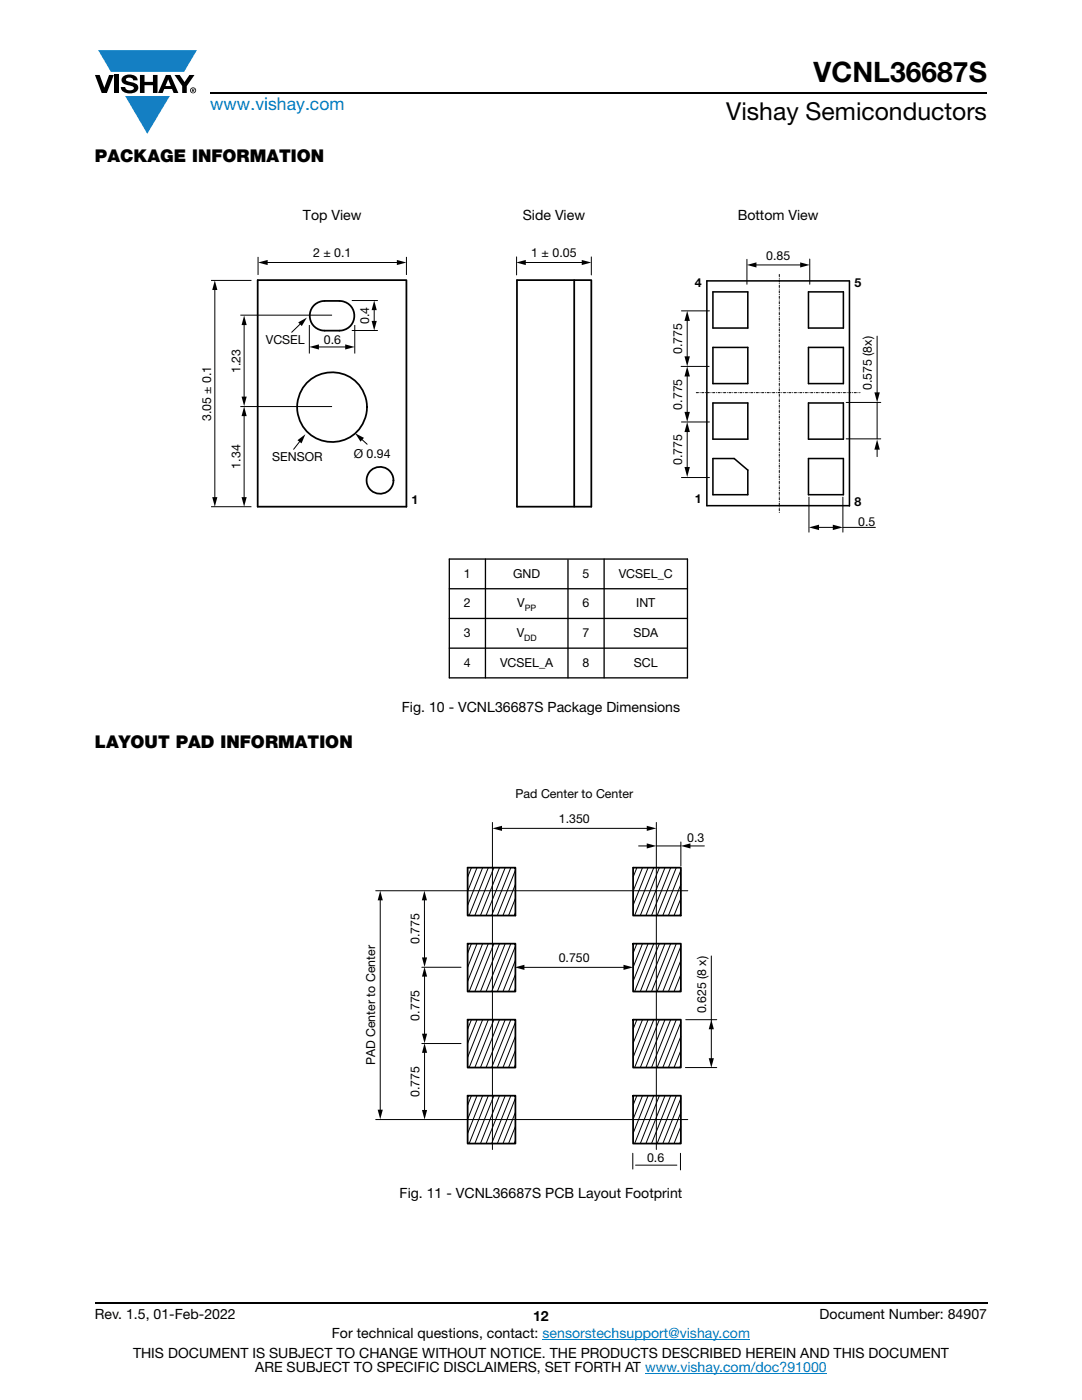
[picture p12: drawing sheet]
<svg xmlns="http://www.w3.org/2000/svg" width="216mm" height="279mm" viewBox="0 0 216 279" stroke-linecap="round" stroke-linejoin="round" font-family="sans-serif">
<g fill="#147fc3">
<path d="M19.6 10h19.7l-2.6 4.3h-1.1h-13.5z"/>
<path d="M25 19.2h8.9l-4.5 7.5z"/>
</g>
<g fill="#000">
<path d="M18.9 15h1l.9 2.5 1-2.5h.9l-1.4 3.6h-1zM22.9 15h.9v3.6h-.9zM24.6 15.3a2.1 2.1 0 0 1 2.8 .3l.1 .4h-.9a.79 .79 0 0 0-.7-.5 .79 .79 0 0 0-.8 .4l.3 .3 1 .2a1.08 1.08 0 0 1 1.2 1 1.08 1.08 0 0 1-1.1 1.2 1.73 1.73 0 0 1-2.4-1.2h.9a.96 .96 0 0 0 .8 .6 .96 .96 0 0 0 .9-.4 1.31 1.31 0 0 0-1.2-.6 1.03 1.03 0 0 1-1.1-.6 1.03 1.03 0 0 1 .2-1.1zM27.9 15h.9v1.3h1.7v-1.3h.9v3.6h-.9v-1.6h-1.7v1.6h-.9zM34.8 15h1.1l.9 1.4 1-1.4h1l-1.5 2.2v1.4h-.9v-1.4zM42.9 56l.5 1.9h-1zM51.5 52.4l1.9-.5v1zM79.2 51.9l1.9 .5-1.9 .5zM103 52.4l1.9-.5v1zM116.1 51.9l1.9 .5-1.9 .5zM149 52.9l1.9-.5v1zM159.7 52.4l1.9 .5-1.9 .5z"/>
<path d="M48.2 79.2h1l-.5 1.9zM48.7 63l.5 1.9h-1zM59.5 64.3l1.7-.9-1 1.7zM61.7 69.2l1.9-.5v1.1zM68.9 68.7l1.9 .5-1.9 .6zM74.7 60l.5 1.9h-1zM74.2 64h1l-.5 2zM137.1 62l.6 2h-1.1zM136.6 71.1h1.1l-.6 2zM137.1 73.1l.6 2h-1.1zM174.5 78.3h1.1l-.6 2zM42.4 99.2h1l-.5 1.9z"/>
<path d="M48.7 81.1l.5 1.9h-1zM48.2 99.2h1l-.5 1.9zM59.4 87.9l1.5-1.2-.7 1.8zM70.9 86.5l1.7 .9-.7 .7zM136.6 82.2h1.1l-.6 2zM137.1 84.2l.6 2h-1.1zM136.6 93.2h1.1l-.6 2zM175 87.7l.6 2h-1.1zM161.4 105.3l2-.6v1.1zM166.2 104.7l2 .6-2 .5zM75.9 177.8l.5 1.9h-1zM84.7 177.8l.5 1.9h-1z"/>
<path d="M98.3 165.3l1.9-.5v1zM129.1 164.8l1.9 .5-1.9 .5zM129.1 168.3l1.9 .5-1.9 .5zM135.9 168.8l1.9-.5v1zM84.2 191.1h1l-.5 1.9zM84.7 193l.5 1.9h-1zM102.7 193.1l1.9-.6v1.1zM124.4 192.5l1.9 .6-1.9 .5zM84.2 206.3h1l-.5 1.9zM84.7 208.2l.5 1.9h-1zM141.9 203.5l.5 1.9h-1zM141.4 211.2h1l-.5 1.9z"/>
<path d="M75.4 221.5h1l-.5 1.9zM84.2 221.5h1l-.5 1.9z"/>
<path d="M33.6 15.9l.5 1.3h-1.1zM33.1 15l-1.6 3.6h1l.3-.8h1.5l.3 .8h1l-1.6-3.6z"/>
<path d="M38.4 17.8h.2v.2h-.2zM38.3 17.7v.7h.1v-.3l.4 .3-.2-.3 .2-.2-.1-.2z"/>
<path d="M38.1 18a.46 .46 0 0 1 .9 0 .46 .46 0 0 1-.9 0zM37.9 18a.6 .6 0 0 0 1.2 0 .6 .6 0 0 0-1.2 0z"/>
</g>
<path d="M42 18.6h155M18.9 260h178.1" fill="none" stroke="#000" stroke-width=".36"/>
<path d="M108.2 267.3h41.5M128.7 274h36.3" fill="none" stroke="#007ec4" stroke-width=".2"/>
<path d="M89.7 111.6h47.5v23.7h-47.5zM89.7 117.5h47.5M96.9 111.6v23.7M113.3 111.7v23.6M120.5 111.6v23.7M89.7 123.4h47.5M89.7 129.4h47.5" fill="none" stroke="#000" stroke-width=".26"/>
<path d="M142.3 58.3h6.9v7.2h-6.9zM161.3 58.3h7v7.2h-7zM169.5 56.1h-28.5v44.8h28.5M169.5 56.1v44.9M142.3 69.3h6.9v7.3h-6.9zM161.3 69.3h7v7.3h-7zM142.3 80.4h6.9v7.2h-6.9zM149.2 93.8v4.9h-6.9v-7.2h4.2l2.7 2.3M161.3 80.4h7v7.2h-7zM161.3 91.5h7v7.2h-7z" fill="none" stroke="#000" stroke-width=".31"/>
<g fill="none" stroke="#000" stroke-width=".2">
<path d="M42.1 56h8.1M42.9 57.5v42.1M51.5 51.3v3.6M53.1 52.4h26.4M70.2 60h5.2M81.1 51.3v3.6M103.1 51.3v3.6M104.6 52.4h11.8M118 51.3v3.6M149 51.8v4.9M150.6 52.9h9.4M161.6 51.7v5"/>
<path d="M48 62.9h18.3M48.7 64.5v15M60.1 64.5l-1.9 1.9M61.7 64.9v5.7M63.3 69.2h5.9M70.2 66h5.2M70.8 64.9v5.7M74.7 61.5v2.9M135.9 73.1h5.6M136 62h5.6M137.1 63.7v7.8M137.1 74.8v7.8"/>
<path d="M175 67.1v11.6M48 81.1h18.3M48.7 82.7v16.9M60 87.9l-1.4 1.8M72 87.5l1.3 1.2M136 84.2h5.6M136 95.3h5.6M137.1 85.9v7.7M161.4 99.2v7M168.2 99.2v7M168.8 80.3h6.9M168.8 87.6h6.9"/>
<path d="M175 89.4v1.7M175 80.3v7.3M42.1 101.1h8.1M163.1 105.3h3.4M168.2 105.3h6.5M75 177.8h62.2M75.9 179.3v42.5M84.7 179.3v12.1M94.1 173.2l-.8 1.9M95.2 173.2l-1.9 4.7M96.3 173.2l-3 7.5M97.4 173.2l-3.8 9.5"/>
<path d="M98.3 164.1v65.3M98.6 173.2l-3.9 9.5M99.7 173.2l-3.8 9.5M99.8 165.3h29.6M100.8 173.2l-3.8 9.5M101.9 173.2l-3.8 9.5M102.8 173.7l-3.6 9M102.8 179.3l-1.3 3.4M102.8 176.5l-2.4 6.2M127.1 173.2l-.8 1.9M127.4 168.8h2M128.2 173.2l-1.9 4.7"/>
<path d="M129.3 173.2l-3 7.5M130.5 173.2l-3.9 9.5M131 168.8h4.9M131 164.1v65.3M131.6 173.2l-3.8 9.5M132.7 173.2l-3.8 9.5M133.8 173.2l-3.8 9.5M134.9 173.2l-3.8 9.5M135.9 168v4.8M135.9 179.3l-1.4 3.4M135.9 176.5l-2.5 6.2M135.9 173.7l-3.6 9"/>
<path d="M137.4 168.8h3.1M84.2 193h7.8M84.7 194.6v12M94.1 188.3l-.8 1.9M95.2 188.3l-1.9 4.7M96.3 188.3l-3 7.5M97.4 188.3l-3.8 9.6M98.6 188.3l-3.9 9.6M99.7 188.3l-3.8 9.6M100.8 188.3l-3.8 9.6M101.9 188.3l-3.8 9.6M102.8 188.9l-3.6 9"/>
<path d="M102.8 194.5l-1.3 3.4M102.8 191.7l-2.4 6.2M102.8 182.1l-.2 .6M102.8 197.3l-.2 .6M104.3 193.1h20.5M127.1 188.3l-.8 1.9M128.2 188.3l-1.9 4.7M129.3 188.3l-3 7.5M130.5 188.3l-3.9 9.6M131.6 188.3l-3.8 9.6M132.7 188.3l-3.8 9.6M133.8 188.3l-3.8 9.6"/>
<path d="M134.9 188.3l-3.8 9.6M135.9 194.5l-1.4 3.4M135.9 191.7l-2.5 6.2M135.9 182.1l-.3 .6M135.9 197.3l-.3 .6M135.9 188.9l-3.6 9M141.9 190.8v13M84.2 208.3h7.8M84.7 209.8v12.1M94.1 203.5l-.8 1.9M94.1 218.7l-.8 1.9M95.2 203.5l-1.9 4.7"/>
<path d="M95.2 218.7l-1.9 4.7M96.3 203.5l-3 7.5M96.3 218.7l-3 7.5M97.4 203.5l-3.8 9.6M97.4 218.7l-3.8 9.5M98.6 203.5l-3.9 9.6M98.6 218.7l-3.9 9.5M99.7 203.5l-3.8 9.6M99.7 218.7l-3.8 9.5M100.8 203.5l-3.8 9.6M100.8 218.7l-3.8 9.5M101.9 203.5l-3.8 9.6"/>
<path d="M101.9 218.7l-3.8 9.5M102.8 204l-3.6 9.1M102.8 219.2l-3.6 9M102.8 209.6l-1.3 3.5M102.8 206.8l-2.4 6.3M102.8 212.5l-.2 .6M127.1 203.5l-.8 1.9M127.1 218.7l-.8 1.9M128.2 203.5l-1.9 4.7M128.2 218.7l-1.9 4.7M129.3 203.5l-3 7.5M129.3 218.7l-3 7.5"/>
<path d="M130.5 203.5l-3.9 9.6M130.5 218.7l-3.9 9.5M131.6 203.5l-3.8 9.6M131.6 218.7l-3.8 9.5M132.7 203.5l-3.8 9.6M132.7 218.7l-3.8 9.5M133.8 203.5l-3.8 9.6M133.8 218.7l-3.8 9.5M134.9 203.5l-3.8 9.6M134.9 218.7l-3.8 9.5M135.9 209.6l-1.4 3.5M135.9 206.8l-2.5 6.3"/>
<path d="M135.9 212.5l-.3 .6M135.9 204l-3.6 9.1M135.9 219.2l-3.6 9M136.8 213.1h6.2M136.8 203.5h6.2M141.9 205.1v6.4M75 223.4h62.2M102.8 224.8l-1.3 3.4M102.8 222l-2.4 6.2M102.8 227.6l-.2 .6M126.3 230.2v3.1M126.8 232.5h8.3"/>
<path d="M135.8 230.2v3.3M135.9 224.8l-1.4 3.4M135.9 222l-2.5 6.2M135.9 227.6l-.3 .6"/>
</g>
<path d="M155.5 54.8v47.5M138.9 78.4h32.7" fill="none" stroke="#000" stroke-width=".2" stroke-dasharray=".4 .3 0 .3"/>
<g fill="none" stroke="#000" stroke-width=".35">
<path d="M51.4 55.9h29.7v45.2h-29.7zM103.2 55.9h14.8v45.2h-14.8zM114.6 55.9v45.2M62.8 60.8l.7-.4 .8-.3h3.4a2.97 2.97 0 0 1 3 2.9 2.97 2.97 0 0 1-3 3h-2.9a2.97 2.97 0 0 1-2.8-1.9 2.97 2.97 0 0 1 .8-3.3zM93.3 173.2h9.5v9.5h-9.5zM126.3 173.2h9.6v9.5h-9.6zM93.3 188.3h9.5v9.6h-9.5zM126.3 188.3h9.6v9.6h-9.6zM93.3 203.5h9.5v9.6h-9.5zM93.3 218.7h9.5v9.5h-9.5zM126.3 203.5h9.6v9.6h-9.6zM126.3 218.7h9.6v9.5h-9.6z"/>
<circle cx="66.3" cy="81.3" r="7"/>
<circle cx="75.8" cy="95.9" r="2.69"/>
</g>
<text font-size="5.6" x="162.3" y="16.4">VCNL36687S</text>
<text font-size="4.9" x="144.9" y="24">Vishay Semiconductors</text>
<text font-size="3.5" fill="#007ec4" x="42" y="21.9">www.vishay.com</text>
<g font-size="3.5">
<text x="18.9" y="32.3">PACKAGE INFORMATION</text>
<text x="18.9" y="149.3">LAYOUT PAD INFORMATION</text>
</g>
<g font-size="2.8">
<text x="60.4" y="43.9">Top View</text>
<text x="104.3" y="43.9">Side View</text>
<text x="147.2" y="43.9">Bottom View</text>
<text x="80.2" y="142.1">Fig. 10 - VCNL36687S Package Dimensions</text>
<text x="79.7" y="239.1">Fig. 11 - VCNL36687S PCB Layout Footprint</text>
<text x="18.9" y="263.3">Rev. 1.5, 01-Feb-2022</text>
<text x="106.4" y="263.6">12</text>
<text x="163.6" y="263.3">Document Number: 84907</text>
<text x="66.2" y="267.1">For technical questions, contact: sensorstechsupport@vishay.com</text>
<text x="26.5" y="271">THIS DOCUMENT IS SUBJECT TO CHANGE WITHOUT NOTICE. THE PRODUCTS DESCRIBED HEREIN AND THIS DOCUMENT</text>
<text x="50.9" y="273.8">ARE SUBJECT TO SPECIFIC DISCLAIMERS, SET FORTH AT www.vishay.com/doc?91000</text>
</g>
<g font-size="2.5">
<text x="62.5" y="51.4">2 ± 0.1</text>
<text x="106" y="51.4">1 ± 0.05</text>
<text x="152.9" y="51.8">0.85</text>
<text x="138.7" y="57.4">4</text>
<text x="170.5" y="57.4">5</text>
<text x="73.6" y="64.7" transform="rotate(-90 73.6 64.7)">0.4</text>
<text x="53" y="68.7">VCSEL</text>
<text x="64.6" y="68.7">0.6</text>
<text x="136.1" y="70.7" transform="rotate(-90 136.1 70.7)">0.775</text>
<text x="48" y="74.4" transform="rotate(-90 48 74.4)">1.23</text>
<text x="174" y="77.9" transform="rotate(-90 174 77.9)">0.575 (8x)</text>
<text x="136.1" y="81.8" transform="rotate(-90 136.1 81.8)">0.775</text>
<text x="42.1" y="84.1" transform="rotate(-90 42.1 84.1)">3.05 ± 0.1</text>
<text x="48" y="93.5" transform="rotate(-90 48 93.5)">1.34</text>
<text x="54.3" y="91.9">SENSOR</text>
<text x="70.6" y="91.4">Ø 0.94</text>
<text x="136.1" y="92.8" transform="rotate(-90 136.1 92.8)">0.775</text>
<text x="82.1" y="100.6">1</text>
<text x="138.7" y="100.4">1</text>
<text x="170.5" y="101.1">8</text>
<text x="171.2" y="104.9">0.5</text>
<text x="92.6" y="115.3">1</text>
<text x="102.4" y="115.3">GND</text>
<text x="116.3" y="115.3">5</text>
<text x="123.5" y="115.3">VCSEL_C</text>
<text x="92.6" y="121.2">2</text>
<text x="103.2" y="121.2">V</text>
<text x="116.3" y="121.2">6</text>
<text x="126.9" y="121.2">INT</text>
<text x="92.6" y="127.2">3</text>
<text x="103.1" y="127.1">V</text>
<text x="116.3" y="127.2">7</text>
<text x="126.4" y="127.2">SDA</text>
<text x="92.6" y="133.1">4</text>
<text x="99.8" y="133.1">VCSEL_A</text>
<text x="116.3" y="133.1">8</text>
<text x="126.5" y="133.1">SCL</text>
<text x="102.9" y="159.3">Pad Center to Center</text>
<text x="111.5" y="164.3">1.350</text>
<text x="137.1" y="168">0.3</text>
<text x="83.7" y="188.5" transform="rotate(-90 83.7 188.5)">0.775</text>
<text x="111.5" y="192">0.750</text>
<text x="83.7" y="203.7" transform="rotate(-90 83.7 203.7)">0.775</text>
<text x="140.9" y="202.3" transform="rotate(-90 140.9 202.3)">0.625 (8 x)</text>
<text x="74.8" y="212.6" transform="rotate(-90 74.8 212.6)">PAD Center to Center</text>
<text x="83.7" y="218.9" transform="rotate(-90 83.7 218.9)">0.775</text>
<text x="129.1" y="232">0.6</text>
</g>
<g font-size="1.8">
<text x="104.7" y="121.9">PP</text>
<text x="104.6" y="127.9">DD</text>
</g>
</svg>
